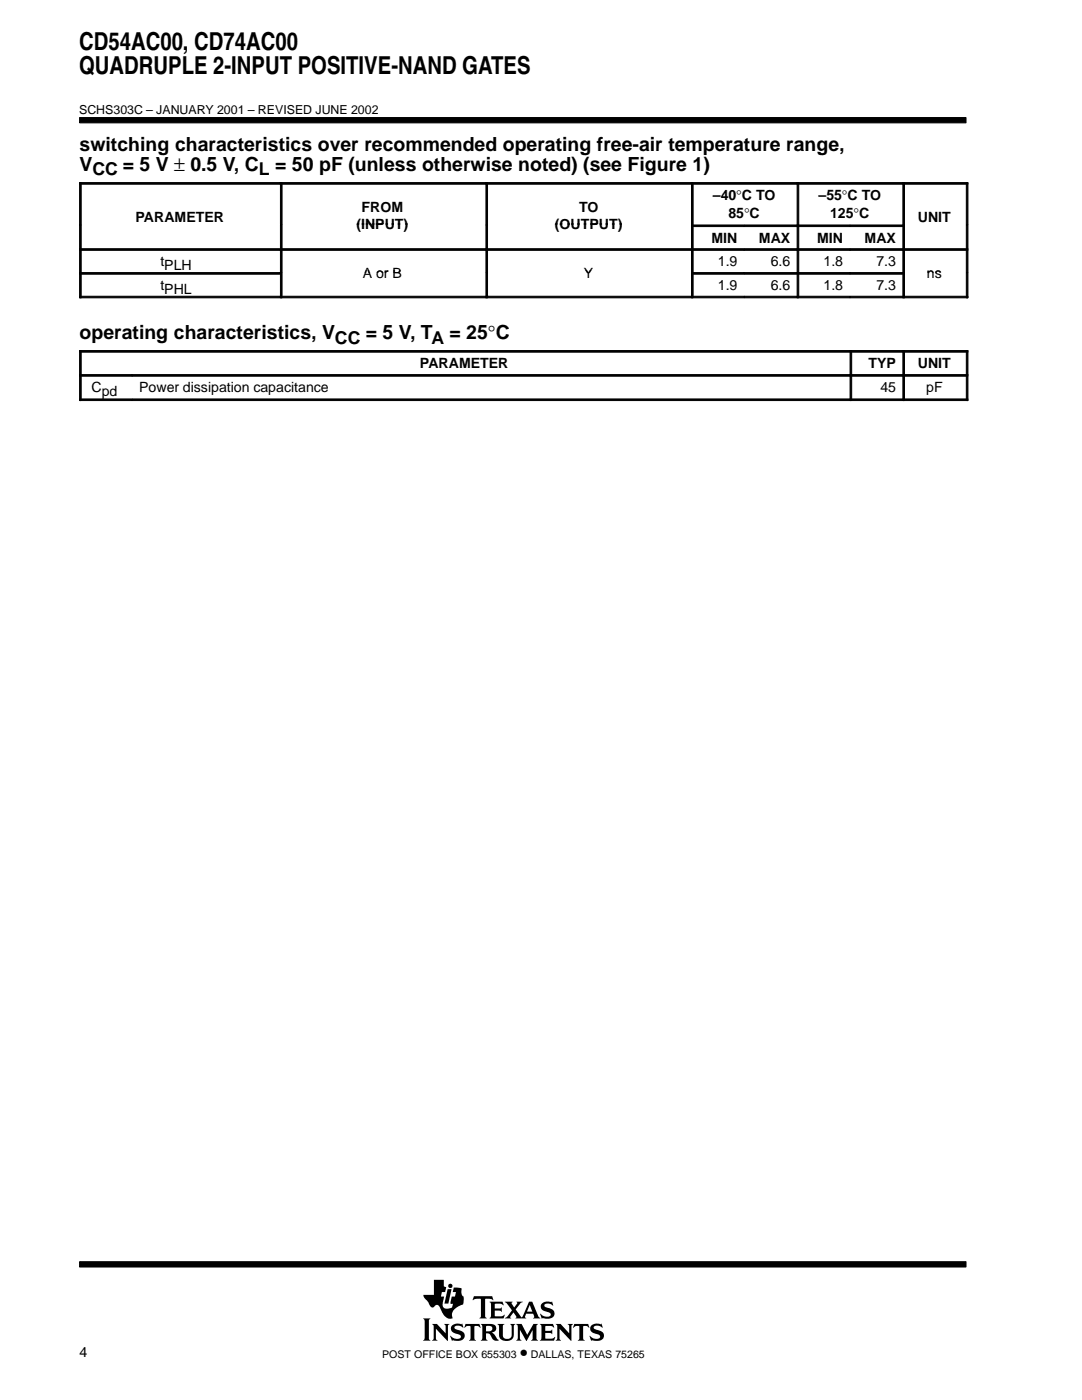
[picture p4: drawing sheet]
<svg xmlns="http://www.w3.org/2000/svg" width="216mm" height="279mm" viewBox="0 0 216 279" stroke-linecap="round" stroke-linejoin="round" font-family="sans-serif">
<g fill="#000" stroke="#000" stroke-width=".2">
<path d="M15.9 23.5h176.9v1h-176.9z" fill-rule="evenodd"/>
<path d="M15.9 251.8h176.9v1.1h-176.9z" fill-rule="evenodd"/>
</g>
<g fill="#000">
<path d="M89.3 257.3h.8l-.6 2.9h-.8z"/>
<path d="M84.4 263.1h1.5l-.3 .4v3.7l.3 .4h-1.5l.3-.6v-3.4z" fill-rule="evenodd"/>
<path d="M86.2 264.2h1l1.7 1.9v-1.5l-.3-.4h1.1l-.3 .4v3l-2.4-2.4v2l.3 .4h-1.1l.3-.6v-2.3z" fill-rule="evenodd"/>
<path d="M86.6 255.4h2v1.3l.4 .2-.2 1h-.6l-.2 .9h.6l-.2 1.1a1.11 1.11 0 0 0 .3 1.2l.6 .1 .9-.3 .2-.7-.5-.1 .2-1.3h.7l.2-.9h-.7l.3-1 1.5 .2v1l.1 .4 .3 .3v.9a.54 .54 0 0 1-.4 .7l-.4 .2a2.35 2.35 0 0 0-1.5 1.6v.4a.29 .29 0 0 1 .1 .3 .29 .29 0 0 1-.2 .3h-.1a2.21 2.21 0 0 1-2-1.9l-.1-.1a.68 .68 0 0 0-.5-.7 .68 .68 0 0 0-.8 .4 .88 .88 0 0 1-1.1-.9l-.8-.9-.2-.7h2.1z" fill-rule="evenodd"/>
<path d="M90.2 264.5a2.17 2.17 0 0 1 1.9-.2l.1-.1 .3 .8-.8-.4h-.7a.36 .36 0 0 0-.3 .4 .36 .36 0 0 0 .4 .3l.3 .1a1.19 1.19 0 0 1 1.3 1.5l-.1 .1a1.23 1.23 0 0 1-1.1 .6l-1.1-.1-.2 .1-.4-1h.1a1.37 1.37 0 0 0 2.1 .3 .6 .6 0 0 0-.8-.7 1.08 1.08 0 0 1-1-.5 1.08 1.08 0 0 1 0-1.1z" fill-rule="evenodd"/>
<path d="M92.9 264.2h2.8l.2 .8-.5-.4h-.6l-.1 .2v2.4l.3 .4h-1.4l.2-.3 .1-.3v-2.3l-.7-.1-.6 .4z" fill-rule="evenodd"/>
<path d="M94.6 258.7h3.6l.2 .8-.7-.3-.9 .1v3.4l.3 .4h-1.4l.3-.4v-3.4l-1-.1-.7 .3z" fill-rule="evenodd"/>
<path d="M95.9 264.2h2.1a.85 .85 0 0 1 1 .8 .85 .85 0 0 1-.9 .9l.4 .3 .7 1 .4 .2-.2 .1a1.11 1.11 0 0 1-1.4-.9l-.3-.4-.7-.1v1l.3 .5h-1.4l.3-.6v-2.3z" fill-rule="evenodd"/>
<path d="M97.7 259.8h2.6l.2 .7-.7-.3-1.1 .1v.8h1.1l.3-.2v.9l-.3-.2h-1.1v1l.1 .1h1.3l.5-.3h.1l-.2 .7h-2.8l.3-.5v-2.3z" fill-rule="evenodd"/>
<path d="M99.3 264.2h1.3l-.3 .4 .1 2.2 .2 .3 .8 .1a.73 .73 0 0 0 .7-.8v-1.8l-.3-.4h1l-.3 .4v1.9a1.56 1.56 0 0 1-1.3 1.2 1.56 1.56 0 0 1-1.5-.7l-.1-2.4z" fill-rule="evenodd"/>
<path d="M103 264.2h1.1l1.1 2.2 1.2-2.2h.9l-.3 .4v2.6l.4 .4h-1.4l.3-.4v-1.8l-1.3 2.2-1.3-2.2v1.7l.4 .5h-1.1l.3-.6v-2.3z" fill-rule="evenodd"/>
<path d="M100.7 259.8h1.6l-.2 .4 .5 .7 .6-.8-.1-.3h1.2l-.5 .3-.9 1.2 1 1.5a.22 .22 0 0 0 .3 .1 .22 .22 0 0 0 .1-.3l1.3-2.8h.6l1.2 2.9 .4 .4-1.4-.1a.24 .24 0 0 0 .2-.1 .24 .24 0 0 0 0-.3l-.2-.4h-1.4l-.3 .6 .3 .3h-2.2l.2-.3-.5-.9-.7 .9 .2 .3h-1.3l.5-.4 1-1.2z" fill-rule="evenodd"/>
<path d="M108.1 260.2l.1-.1a1.88 1.88 0 0 1 1.4-.3l.4 .1 .2-.2 .2 .8-1.1-.4a.44 .44 0 0 0-.7 .4 .44 .44 0 0 0 .6 .5 1.34 1.34 0 0 1 1.4 1.3 1.13 1.13 0 0 1-1.1 .9h-.8a.37 .37 0 0 0-.6 0l-.3-1h.1l.6 .5 .8 .1a.47 .47 0 0 0 .6-.5 .47 .47 0 0 0-.5-.4l-.2-.1a1.11 1.11 0 0 1-1.2-1.5z" fill-rule="evenodd"/>
<path d="M107.7 264.2h2.6l.2 .8-.6-.4-1.1 .1v.9h1l.4-.3v1l-.3-.3h-1.1v1.1h1.4l.5-.3-.2 .8h-2.8l.3-.6v-2.3z" fill-rule="evenodd"/>
<path d="M110.9 264.2h1l1.7 1.9v-1.5l-.3-.4h1l-.3 .4v3l-2.4-2.4v2l.3 .4h-1l.3-.4v-2.6z" fill-rule="evenodd"/>
<path d="M114.6 264.2h2.8l.2 .8-.5-.4h-.6l-.1 .2v2.4l.3 .4h-1.4l.3-.4v-2.4l-.1-.2h-.6l-.6 .4z" fill-rule="evenodd"/>
<path d="M118 264.5a2.12 2.12 0 0 1 1.9-.2l.1-.1 .3 .8-.8-.4h-.7a.35 .35 0 0 0-.3 .3 .35 .35 0 0 0 .2 .4l.5 .1a1.16 1.16 0 0 1 1.2 1.6 1.23 1.23 0 0 1-1.1 .6l-1.1-.1-.2 .1-.4-1 .9 .5 .7 .1a.47 .47 0 0 0 .6-.4 .47 .47 0 0 0-.6-.5 1.28 1.28 0 0 1-1.4-1.4z" fill-rule="evenodd"/>
<circle cx="89.9" cy="256.6" r=".43"/>
</g>
<g fill="#fff">
<path d="M105.7 260.4l.5 1.4h-1z"/>
<path d="M97 264.7l.6-.1a.56 .56 0 0 1 .7 .5 .56 .56 0 0 1-.7 .6h-.6z" fill-rule="evenodd"/>
</g>
<g fill="#000" stroke="#000" stroke-width=".2">
<path d="M15.9 36.4h.3v8.5h-.3z" fill-rule="evenodd"/>
<path d="M15.9 36.4h40v.4h-40z" fill-rule="evenodd"/>
<path d="M56 36.4h.3v8.5h-.3z" fill-rule="evenodd"/>
<path d="M56 36.4h40.9v.4h-40.9z" fill-rule="evenodd"/>
<path d="M97 36.4h.3v8.5h-.3z" fill-rule="evenodd"/>
<path d="M97 36.4h41v.4h-41z" fill-rule="evenodd"/>
<path d="M138 36.4h.3v8.5h-.3z" fill-rule="evenodd"/>
<path d="M138 36.4h21v.4h-21z" fill-rule="evenodd"/>
<path d="M159.1 36.4h.3v8.5h-.3z" fill-rule="evenodd"/>
<path d="M159.1 36.4h21v.4h-21z" fill-rule="evenodd"/>
<path d="M180.2 36.4h.3v8.5h-.3z" fill-rule="evenodd"/>
<path d="M180.2 36.4h12.9v.4h-12.9z" fill-rule="evenodd"/>
<path d="M192.8 36.4h.3v8.5h-.3z" fill-rule="evenodd"/>
<path d="M15.9 44.9h.3v4.7h-.3z" fill-rule="evenodd"/>
<path d="M15.9 49.6h.3v4.8h-.3z" fill-rule="evenodd"/>
<path d="M15.9 49.6h40v.4h-40z" fill-rule="evenodd"/>
<path d="M15.9 54.4h.3v5h-.3z" fill-rule="evenodd"/>
<path d="M15.9 54.4h40v.3h-40z" fill-rule="evenodd"/>
<path d="M15.9 59.1h40v.3h-40z" fill-rule="evenodd"/>
<path d="M56 44.9h.3v4.7h-.3z" fill-rule="evenodd"/>
<path d="M56 49.6h.3v4.8h-.3z" fill-rule="evenodd"/>
<path d="M56 49.6h40.9v.4h-40.9z" fill-rule="evenodd"/>
<path d="M56 54.4h.3v5h-.3z" fill-rule="evenodd"/>
<path d="M56 59.1h40.9v.3h-40.9z" fill-rule="evenodd"/>
<path d="M97 44.9h.3v4.7h-.3z" fill-rule="evenodd"/>
<path d="M97 49.6h.3v4.8h-.3z" fill-rule="evenodd"/>
<path d="M97 49.6h41v.4h-41z" fill-rule="evenodd"/>
<path d="M97 54.4h.3v5h-.3z" fill-rule="evenodd"/>
<path d="M97 59.1h41v.3h-41z" fill-rule="evenodd"/>
<path d="M138 44.9h.3v4.7h-.3z" fill-rule="evenodd"/>
<path d="M138 44.9h10.5v.3h-10.5z" fill-rule="evenodd"/>
<path d="M138 49.6h.3v4.8h-.3z" fill-rule="evenodd"/>
<path d="M138 49.6h10.5v.4h-10.5z" fill-rule="evenodd"/>
<path d="M138 54.4h.3v5h-.3z" fill-rule="evenodd"/>
<path d="M138 54.4h10.5v.3h-10.5z" fill-rule="evenodd"/>
<path d="M138 59.1h10.5v.3h-10.5z" fill-rule="evenodd"/>
<path d="M148.5 44.9h10.5v.3h-10.5z" fill-rule="evenodd"/>
<path d="M148.5 49.6h10.5v.4h-10.5z" fill-rule="evenodd"/>
<path d="M148.5 54.4h10.5v.3h-10.5z" fill-rule="evenodd"/>
<path d="M148.5 59.1h10.5v.3h-10.5z" fill-rule="evenodd"/>
<path d="M159.1 44.9h.3v4.7h-.3z" fill-rule="evenodd"/>
<path d="M159.1 44.9h10.5v.3h-10.5z" fill-rule="evenodd"/>
<path d="M159.1 49.6h.3v4.8h-.3z" fill-rule="evenodd"/>
<path d="M159.1 49.6h10.5v.4h-10.5z" fill-rule="evenodd"/>
<path d="M159.1 54.4h.3v5h-.3z" fill-rule="evenodd"/>
<path d="M159.1 54.4h10.5v.3h-10.5z" fill-rule="evenodd"/>
<path d="M159.1 59.1h10.5v.3h-10.5z" fill-rule="evenodd"/>
<path d="M169.6 44.9h10.5v.3h-10.5z" fill-rule="evenodd"/>
<path d="M169.6 49.6h10.5v.4h-10.5z" fill-rule="evenodd"/>
<path d="M169.6 54.4h10.5v.3h-10.5z" fill-rule="evenodd"/>
<path d="M169.6 59.1h10.5v.3h-10.5z" fill-rule="evenodd"/>
<path d="M180.2 44.9h.3v4.7h-.3z" fill-rule="evenodd"/>
<path d="M180.2 49.6h.3v4.8h-.3z" fill-rule="evenodd"/>
<path d="M180.2 49.6h12.9v.4h-12.9z" fill-rule="evenodd"/>
<path d="M180.2 54.4h.3v5h-.3z" fill-rule="evenodd"/>
<path d="M180.2 59.1h12.9v.3h-12.9z" fill-rule="evenodd"/>
<path d="M192.8 44.9h.3v4.7h-.3z" fill-rule="evenodd"/>
<path d="M192.8 49.6h.3v4.8h-.3z" fill-rule="evenodd"/>
<path d="M192.8 54.4h.3v5h-.3z" fill-rule="evenodd"/>
<path d="M15.9 70h.3v4.7h-.3z" fill-rule="evenodd"/>
<path d="M15.9 70h153.7v.3h-153.7z" fill-rule="evenodd"/>
<path d="M15.9 74.8h.3v5.1h-.3z" fill-rule="evenodd"/>
<path d="M15.9 74.8h10.5v.3h-10.5z" fill-rule="evenodd"/>
<path d="M15.9 79.6h10.5v.3h-10.5z" fill-rule="evenodd"/>
<path d="M26.4 74.8h143.2v.3h-143.2z" fill-rule="evenodd"/>
<path d="M26.4 79.6h143.2v.3h-143.2z" fill-rule="evenodd"/>
<path d="M169.6 70h.3v4.7h-.3z" fill-rule="evenodd"/>
<path d="M169.6 70h10.5v.3h-10.5z" fill-rule="evenodd"/>
<path d="M169.6 74.8h.3v5.1h-.3z" fill-rule="evenodd"/>
<path d="M169.6 74.8h10.5v.3h-10.5z" fill-rule="evenodd"/>
<path d="M169.6 79.6h10.5v.3h-10.5z" fill-rule="evenodd"/>
<path d="M180.2 70h.3v4.7h-.3z" fill-rule="evenodd"/>
<path d="M180.2 70h12.9v.3h-12.9z" fill-rule="evenodd"/>
<path d="M180.2 74.8h.3v5.1h-.3z" fill-rule="evenodd"/>
<path d="M180.2 74.8h12.9v.3h-12.9z" fill-rule="evenodd"/>
<path d="M180.2 79.6h12.9v.3h-12.9z" fill-rule="evenodd"/>
<path d="M192.8 70h.3v4.7h-.3z" fill-rule="evenodd"/>
<path d="M192.8 74.8h.3v5.1h-.3z" fill-rule="evenodd"/>
</g>
<g font-size="4.9">
<text x="15.8" y="9.9">CD54AC00, CD74AC00</text>
<text x="15.8" y="14.8">QUADRUPLE 2-INPUT POSITIVE-NAND GATES</text>
</g>
<g font-size="3.9">
<text x="15.9" y="30.2">switching characteristics over recommended operating free-air temperature range,</text>
<text x="15.9" y="34.1">V</text>
<text x="15.9" y="67.6">operating characteristics, V</text>
</g>
<g font-size="3.5">
<text x="18.5" y="35">CC = 5 V ± 0.5 V, CL = 50 pF (unless otherwise noted) (see Figure 1)</text>
<text x="66.8" y="68.6">CC = 5 V, TA = 25°C</text>
<text x="103.7" y="271">•</text>
</g>
<g font-size="2.8">
<text x="142.2" y="39.9">–40°C TO</text>
<text x="163.3" y="39.9">–55°C TO</text>
<text x="27" y="44.3">PARAMETER</text>
<text x="71.1" y="45.8">(INPUT)</text>
<text x="72.1" y="42.3">FROM</text>
<text x="110.7" y="45.8">(OUTPUT)</text>
<text x="115.5" y="42.3">TO</text>
<text x="145.3" y="43.5">85°C</text>
<text x="165.6" y="43.5">125°C</text>
<text x="183.1" y="44.3">UNIT</text>
<text x="32" y="53.1">tPLH</text>
<text x="142" y="48.4">MIN</text>
<text x="143.2" y="53.1">1.9</text>
<text x="151.4" y="48.4">MAX</text>
<text x="153.8" y="53.1">6.6</text>
<text x="163.1" y="48.4">MIN</text>
<text x="164.3" y="53.1">1.8</text>
<text x="172.5" y="48.4">MAX</text>
<text x="174.9" y="53.1">7.3</text>
<text x="32" y="57.9">tPHL</text>
<text x="72.4" y="55.5">A or B</text>
<text x="116.5" y="55.5">Y</text>
<text x="143.2" y="57.9">1.9</text>
<text x="153.8" y="57.9">6.6</text>
<text x="164.3" y="57.9">1.8</text>
<text x="174.9" y="57.9">7.3</text>
<text x="184.9" y="55.5">ns</text>
<text x="83.8" y="73.5">PARAMETER</text>
<text x="173.3" y="73.5">TYP</text>
<text x="183.1" y="73.5">UNIT</text>
<text x="18.3" y="78.3">Cpd</text>
<text x="27.8" y="78.3">Power dissipation capacitance</text>
<text x="175.7" y="78.3">45</text>
<text x="184.8" y="78.3">pF</text>
<text x="15.9" y="270.8">4</text>
</g>
<text font-size="2.5" x="15.8" y="22.7">SCHS303C – JANUARY 2001 – REVISED JUNE 2002</text>
<g font-size="2.1">
<text x="76.3" y="271">POST OFFICE BOX 655303</text>
<text x="105.9" y="271">DALLAS, TEXAS 75265</text>
</g>
</svg>
